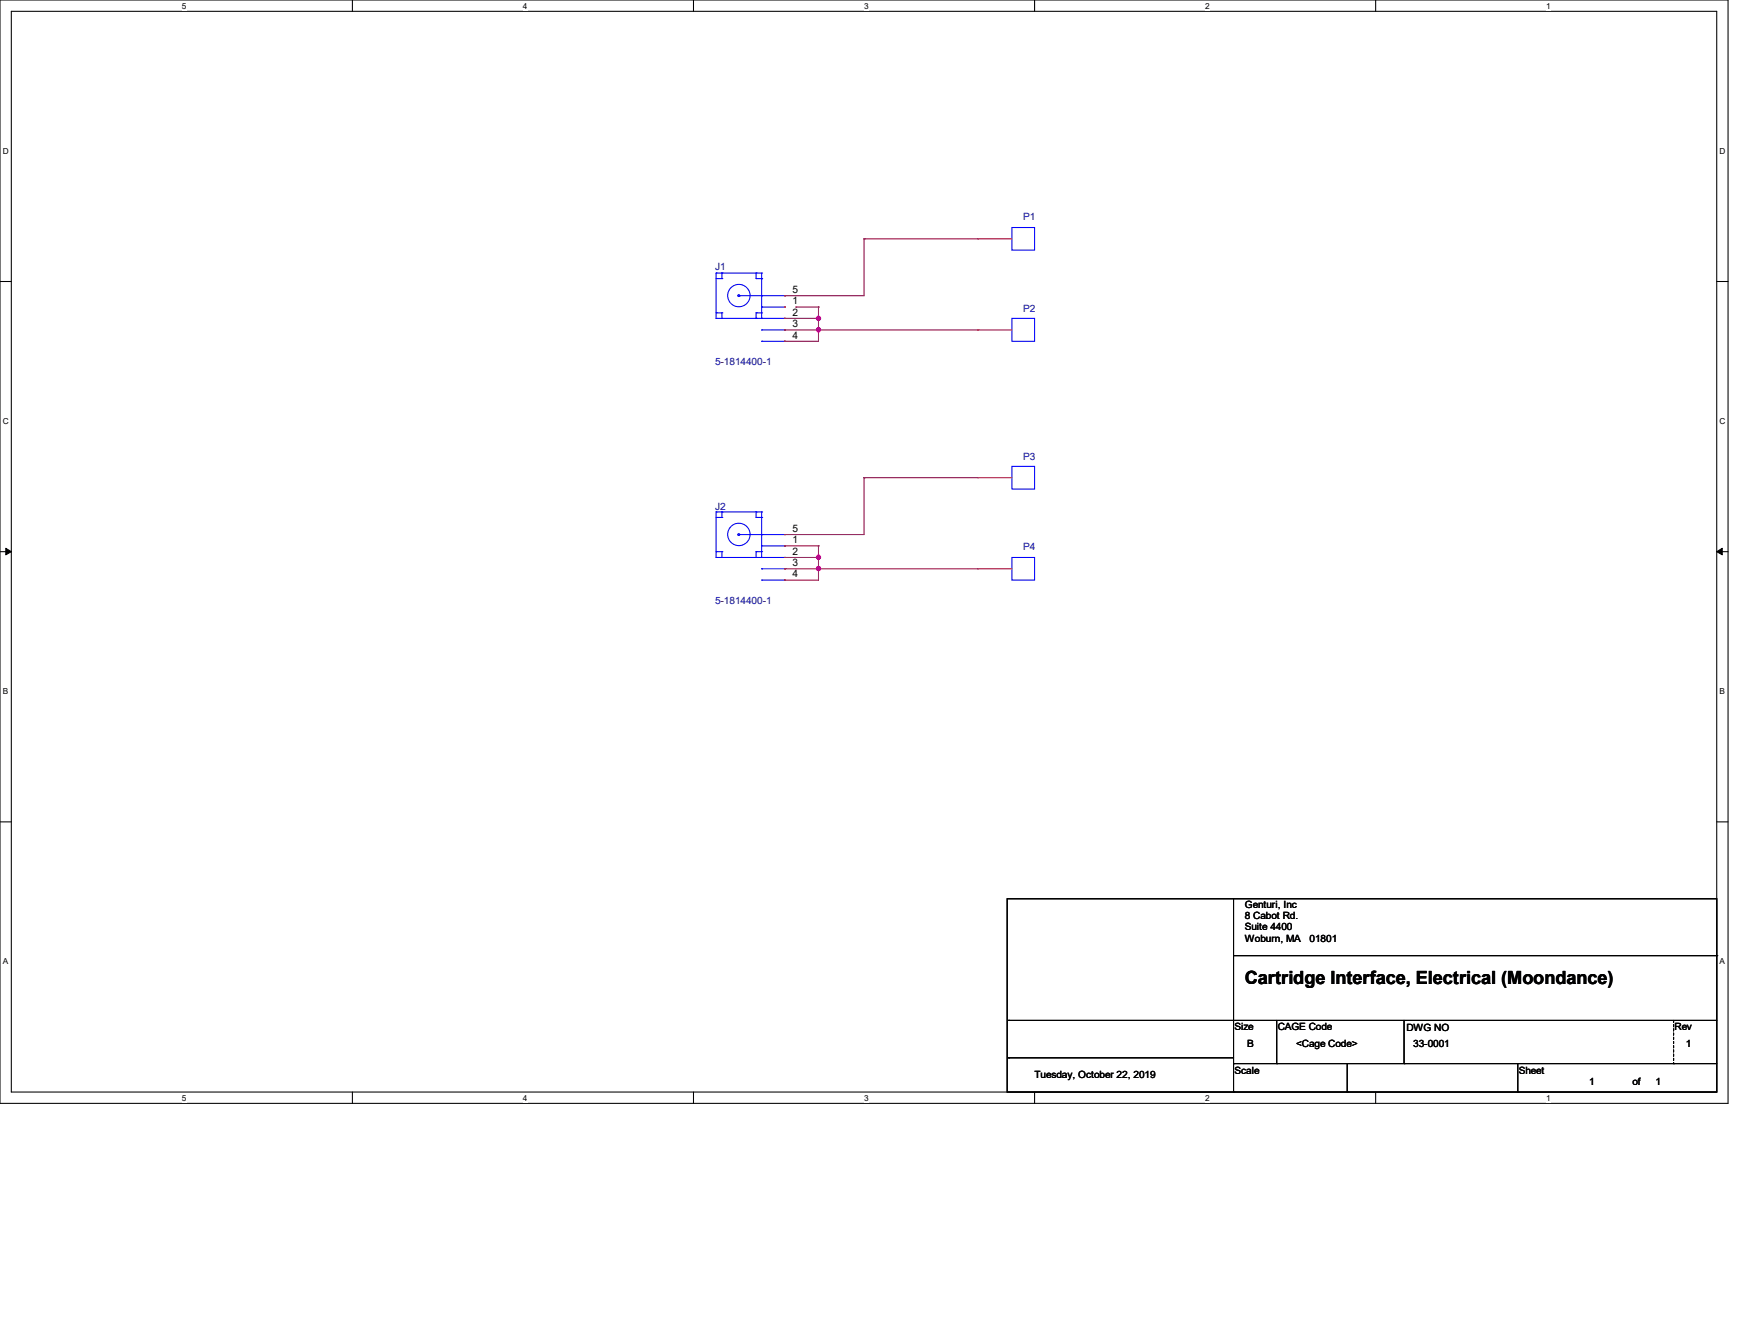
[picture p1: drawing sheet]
<svg xmlns="http://www.w3.org/2000/svg" width="279mm" height="216mm" viewBox="0 0 279 216" stroke-linecap="round" stroke-linejoin="round" font-family="sans-serif">
<path d="M0 0h278v177.4h-278zM1.8 1.8h274.3v173.8h-274.3z" fill="none" stroke="#000" stroke-width=".17"/>
<g fill="#fff">
<path d="M29.3 .2h.7v1.5h-.7z"/>
<path d="M29.3 175.8h.7v1.4h-.7z"/>
</g>
<path d="M56.7 0v1.8M56.7 175.6v1.8" fill="none" stroke="#000" stroke-width=".17"/>
<g fill="#fff">
<path d="M84.1 .2h.7v1.5h-.7z"/>
<path d="M84.1 175.8h.7v1.4h-.7z"/>
</g>
<path d="M111.5 0v1.8M111.5 175.6v1.8" fill="none" stroke="#000" stroke-width=".17"/>
<g fill="#fff">
<path d="M139 .2h.7v1.5h-.7z"/>
<path d="M139 175.8h.7v1.4h-.7z"/>
</g>
<path d="M166.4 0v1.8M166.4 175.6v1.8" fill="none" stroke="#000" stroke-width=".17"/>
<g fill="#fff">
<path d="M193.8 .2h.8v1.5h-.8z"/>
<path d="M193.8 175.8h.8v1.4h-.8z"/>
</g>
<path d="M221.3 0v1.8M221.3 175.6v1.8" fill="none" stroke="#000" stroke-width=".17"/>
<g fill="#fff">
<path d="M248.7 .2h.7v1.5h-.7z"/>
<path d="M248.7 175.8h.7v1.4h-.7z"/>
<path d="M.5 23.5h.9v1.5h-.9z"/>
<path d="M276.6 23.5h.9v1.5h-.9z"/>
<path d="M.5 67h.9v1.5h-.9z"/>
<path d="M276.6 67h.9v1.5h-.9z"/>
</g>
<path d="M0 45.3h1.8M276.1 45.3h1.9" fill="none" stroke="#000" stroke-width=".17"/>
<g fill="#fff">
<path d="M.5 110.4h.8v1.5h-.8z"/>
<path d="M276.6 110.4h.9v1.5h-.9z"/>
</g>
<path d="M0 88.7h1.8M276.1 88.7h1.9" fill="none" stroke="#000" stroke-width=".17"/>
<path d="M.9 88.1l.9 .6-.9 .5zM276.1 88.7l.9-.6v1.1z" fill="#000" stroke="#000" stroke-width=".16"/>
<g fill="#fff">
<path d="M.5 153.8h.8v1.5h-.8z"/>
<path d="M276.6 153.8h.9v1.5h-.9z"/>
</g>
<g fill="none" stroke="#000" stroke-width=".17">
<path d="M0 132.1h1.8M276.1 132.1h1.9M162 144.5h114.1v31.1h-114.1zM198.4 153.6h77.7M198.4 144.5v31.1M276.1 153.6h.1M162.2 170.1h.1M162.2 164h.1M162.2 170.1h36.2M162.2 164h113.9M198.4 171h.1M198.4 175.6h.1"/>
<path d="M198.4 171h77.7M205.4 171h.1M205.4 164v7M216.7 175.6h.1M216.7 171v4.6M225.8 171h.1M225.8 164v7M244.1 175.6h.1M244.1 171v4.6"/>
</g>
<path d="M269.2 164v7M269.2 171h.1" fill="none" stroke="#000" stroke-width=".17" stroke-dasharray=".3"/>
<g fill="none" stroke="#00f" stroke-width=".17">
<path d="M162.8 36.6h3.6v3.6h-3.6zM115.2 44.8h.1M115.2 50.3h.1M115.2 51.2h.1M115.2 43.9h.1M115.2 43.9v7.3M115.2 51.2h11M115.2 43.9h7.3M115.2 44.8h.9M115.2 50.3h.9M116.1 51.2h.1M116.1 43.9h.1"/>
<path d="M116.1 44.8h.1M116.1 50.3h.1M116.1 43.9v.9M116.1 50.3v.9M118.7 47.4h.3v.2h-.3zM118.9 47.5h.1M118.9 47.5h7.3M121.6 51.2h.1M121.6 43.9h.1M121.6 44.8h.1M121.6 50.3h.1M121.6 44.8h.9"/>
<path d="M121.6 43.9v.9M121.6 50.3v.9M121.6 50.3h.9M122.5 51.2h.1M122.5 50.3h.1M122.5 47.5h.1M122.5 44.8h.1M122.5 43.9h.1M122.5 49.4h.1M122.5 53h.1M122.5 54.9h.1M122.5 43.9v7.3"/>
<path d="M122.5 49.4h3.7M122.5 53h3.7M122.5 54.9h3.7M162.8 51.2h3.6v3.7h-3.6zM162.8 75h3.6v3.6h-3.6zM115.2 83.2h.1M115.2 88.7h.1M115.2 89.6h.1M115.2 82.3h.1M115.2 82.3v7.3M115.2 89.6h11M115.2 82.3h7.3"/>
<path d="M115.2 83.2h.9M115.2 88.7h.9M116.1 89.6h.1M116.1 82.3h.1M116.1 83.2h.1M116.1 88.7h.1M116.1 82.3v.9M116.1 88.7v.9M118.7 85.8h.3v.2h-.3zM118.9 85.9h.1M118.9 85.9h7.3M121.6 89.6h.1"/>
<path d="M121.6 82.3h.1M121.6 83.2h.1M121.6 88.7h.1M121.6 82.3v.9M121.6 88.7v.9M121.6 83.2h.9M121.6 88.7h.9M122.5 89.6h.1M122.5 88.7h.1M122.5 85.9h.1M122.5 83.2h.1M122.5 82.3h.1"/>
<path d="M122.5 87.8h.1M122.5 91.4h.1M122.5 93.3h.1M122.5 82.3v7.3M122.5 87.8h3.7M122.5 91.4h3.7M122.5 93.3h3.7M162.8 89.6h3.6v3.7h-3.6z"/>
<circle cx="118.9" cy="47.5" r="1.8"/>
<circle cx="118.9" cy="85.9" r="1.8"/>
</g>
<g fill="none" stroke="#f00" stroke-width=".17">
<path d="M157.3 38.4h.1M157.3 38.4h5.5M126.2 49.4h.1M126.2 51.2h.1M126.2 53h.1M126.2 54.9h.1M126.2 47.5h.1M157.3 53h.1M157.3 53h5.5M157.3 76.8h.1M157.3 76.8h5.5M126.2 87.8h.1"/>
<path d="M126.2 89.6h.1M126.2 91.4h.1M126.2 93.3h.1M126.2 85.9h.1M157.3 91.4h.1M157.3 91.4h5.5"/>
</g>
<g fill="none" stroke="#800040" stroke-width=".17">
<path d="M139 38.4h.1M139 38.4v9.1h-12.8M139 38.4h18.3M126.2 47.5h.1M126.2 53h.1M126.2 51.2h.1M126.2 54.9h.1M126.2 53h31.1M126.2 51.2h5.5M128 49.4h.1M128 49.4h3.7M131.7 51.2h.1"/>
<path d="M131.7 53h.1M131.7 49.4h.1M131.7 49.4v5.5h-5.5M139 76.8h.1M139 76.8v9.1h-12.8M139 76.8h18.3M126.2 85.9h.1M126.2 91.4h.1M126.2 87.8h.1M126.2 89.6h.1M126.2 93.3h.1M126.2 91.4h31.1"/>
<path d="M126.2 87.8h5.5M126.2 89.6h5.5M131.7 87.8h.1M131.7 91.4h.1M131.7 89.6h.1M131.7 87.8v5.5h-5.5"/>
</g>
<g fill="#f0f" stroke="#f0f" stroke-width=".17">
<circle cx="131.7" cy="53" r=".34"/>
<circle cx="131.7" cy="51.2" r=".34"/>
<circle cx="131.7" cy="91.4" r=".34"/>
<circle cx="131.7" cy="89.6" r=".34"/>
</g>
<text font-size="2.9" x="200.2" y="158.2">Cartridge Interface, Electrical (Moondance)</text>
<g font-size="1.7">
<text x="127.5" y="47.1">5</text>
<text x="127.5" y="48.9">1</text>
<text x="127.5" y="50.8">2</text>
<text x="127.5" y="52.6">3</text>
<text x="127.5" y="54.4">4</text>
<text x="127.5" y="87.3">1</text>
<text x="127.5" y="89.2">2</text>
<text x="127.5" y="85.5">5</text>
<text x="127.5" y="91">3</text>
<text x="127.5" y="92.8">4</text>
</g>
<g font-size="1.6" fill="#000080">
<text x="164.6" y="35.4">P1</text>
<text x="115" y="43.5">J1</text>
<text x="164.6" y="50.1">P2</text>
<text x="115" y="58.7">5-1814400-1</text>
<text x="164.6" y="73.9">P3</text>
<text x="115" y="81.9">J2</text>
<text x="164.6" y="88.5">P4</text>
<text x="115" y="97.1">5-1814400-1</text>
</g>
<g font-size="1.6">
<text x="200.2" y="145.9">Genturi, Inc</text>
<text x="200.2" y="147.7">8 Cabot Rd.</text>
<text x="200.2" y="149.6">Suite 4400</text>
<text x="200.2" y="151.4">Woburn, MA</text>
<text x="210.7" y="151.4">01801</text>
<text x="198.6" y="165.7">Size</text>
<text x="205.5" y="165.7">CAGE Code</text>
<text x="226.2" y="165.8">DWG NO</text>
<text x="269.4" y="165.7">Rev</text>
<text x="166.4" y="173.4">Tuesday, October 22, 2019</text>
<text x="198.6" y="172.6">Scale</text>
<text x="200.6" y="168.2">B</text>
<text x="208.5" y="168.2">&lt;Cage Code&gt;</text>
<text x="227.3" y="168.2">33-0001</text>
<text x="244.3" y="172.6">Sheet</text>
<text x="271.2" y="168.2">1</text>
<text x="255.6" y="174.5">1</text>
<text x="262.6" y="174.5">of</text>
<text x="266.3" y="174.5">1</text>
</g>
<g font-size="1.3">
<text x="29.3" y="1.4">5</text>
<text x="84.1" y="1.4">4</text>
<text x="139" y="1.4">3</text>
<text x="193.8" y="1.4">2</text>
<text x="248.7" y="1.4">1</text>
<text x=".5" y="24.7">D</text>
<text x="276.6" y="24.7">D</text>
<text x=".5" y="68.2">C</text>
<text x="276.6" y="68.2">C</text>
<text x=".5" y="111.6">B</text>
<text x="276.6" y="111.6">B</text>
<text x=".5" y="155">A</text>
<text x="276.6" y="155">A</text>
<text x="29.3" y="177">5</text>
<text x="84.1" y="177">4</text>
<text x="139" y="177">3</text>
<text x="193.8" y="177">2</text>
<text x="248.7" y="177">1</text>
</g>
</svg>
